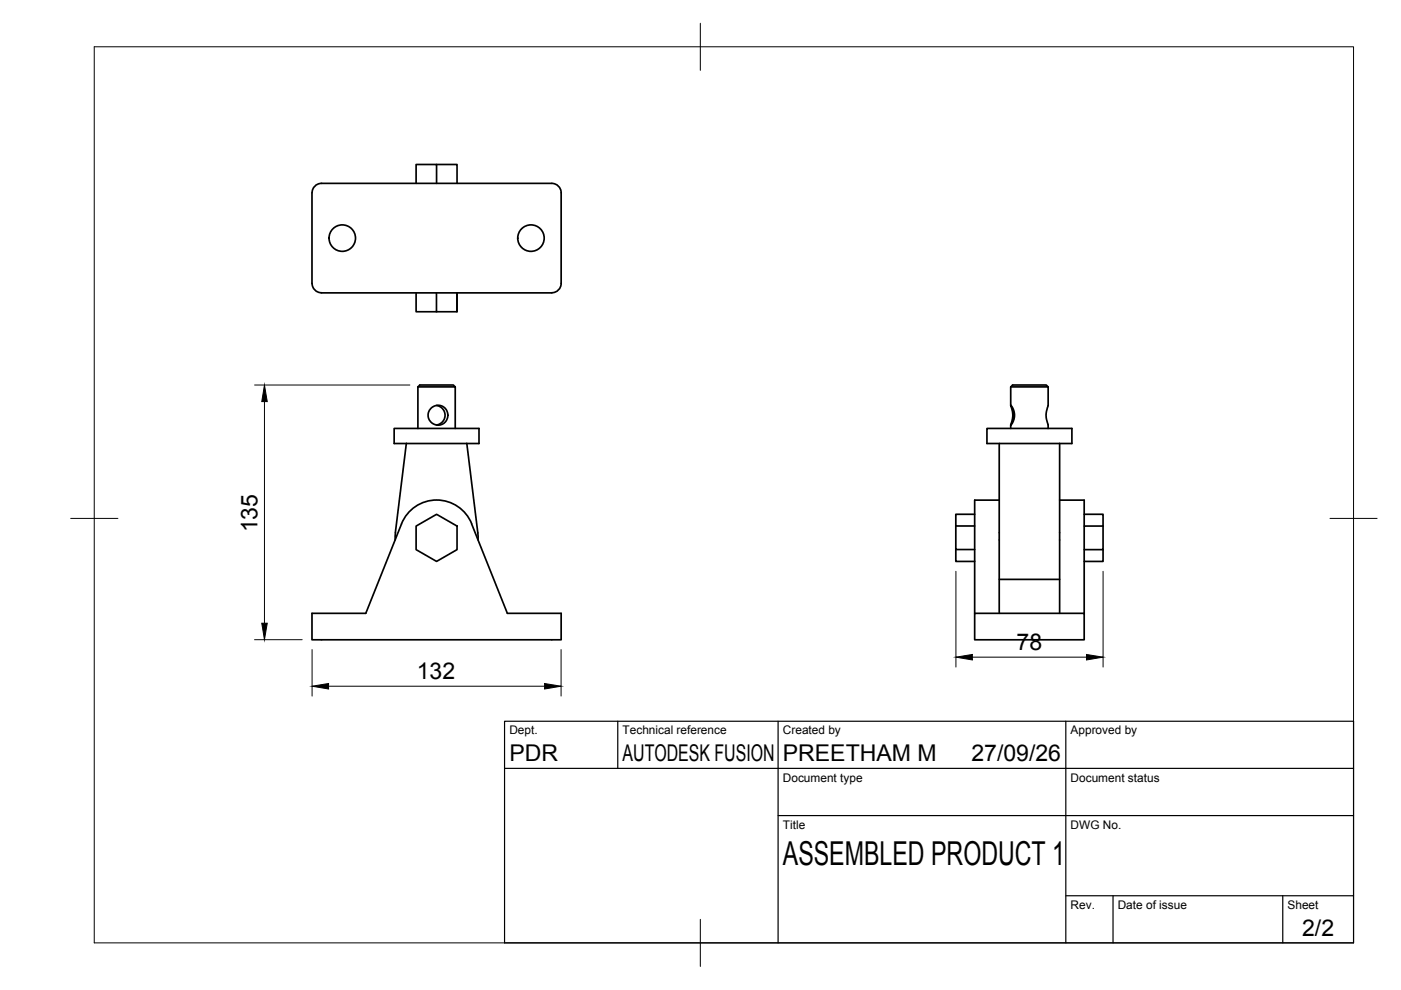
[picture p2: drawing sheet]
<svg xmlns="http://www.w3.org/2000/svg" width="297mm" height="210mm" viewBox="0 0 297 210" stroke-linecap="round" stroke-linejoin="round" font-family="sans-serif">
<!-- layer: Visible -->
<g fill="none" stroke="#000" stroke-width=".36">
<path d="M88.2 38.9v-4h4.4v4M92.6 34.9h4.3v4M66.1 60.1l.1-19.2a2 2 0 0 1 2-2h48.8a2 2 0 0 1 2 2v19.2M66.2 60.1a2 2 0 0 0 2 2M68.2 62.1h48.8M88.2 62.1v4h4.3v-4M92.5 66.1h4.4v-4v4M119 60.1a2 2 0 0 1-2 2M86.1 94h-2.5v-3.2h18v3.2h-2.6M86.1 94h12.9M86.1 94l-2.3 19M88.6 82l.4-.4h7.1l.4 .4z"/>
<path d="M88.6 82v8.8M92.6 86l.6 .2 .6 .4 .4 .7 .2 .6-.2 .9-.3 .5-.7 .6-.6 .2M96.5 82v8.8M99 94l2.3 19 .1 1.5M211.9 94h-2.6v-3.2h18v3.2h-2.6M214.3 82l.4-.4h7.1l.4 .4zM214.3 86l.5 .8 .3 1-.1 1.1-.7 1.2 .4-2.3zM214.3 82v4M214.3 90.1v.7M222.2 82v4l-.4 1.9v.9l.4 1.3v.7M83.8 113v1.5M85.1 111.1a8 8 0 0 1 7.5-5.1 8 8 0 0 1 7.4 5.1"/>
<path d="M85.1 111.1l-7.5 18.9h-11.5v5.7h52.9v-5.7h-11.4l-7.6-18.9M88.2 111.5l4.4-2.5 4.3 2.5v5l-4.3 2.5-4.4-2.5zM202.6 111.5v5h4.1M202.6 116.5v2.5h4.1M206.7 109h-4.1v2.5h4.1M211.9 106h-5.2v24M224.7 106h5.2v24M229.9 109h4v2.5h-4M233.9 111.5v5h-4M233.9 116.5v2.5h-4M206.7 130h23.2v5.7h-23.2zM211.9 130v-36h12.8v36"/>
<path d="M211.9 122.8h12.8"/>
<circle cx="72.6" cy="50.5" r="2.8"/>
<circle cx="112.6" cy="50.5" r="2.8"/>
<circle cx="92.9" cy="88" r="2.09"/>
</g>
<!-- layer: BORDER -->
<path d="M20 9.9h267v190h-267zM148.5 4.9v10M15 109.9h10M282 109.9h10M148.5 194.9v10" fill="none" stroke="#000" stroke-width=".21"/>
<!-- layer: TITLEBLOCK -->
<path d="M107 152.9h180v47h-180zM131 152.9v10M165 152.9v47M226 152.9v47M107 162.9h180M165 172.9h122M226 189.9h61M236 189.9v10M272 189.9v10" fill="none" stroke="#000" stroke-width=".25"/>
<!-- layer: FD_Dimensions -->
<path d="M54 81.6h32.9M56.1 85.1v47M54 135.6h10.1M66.2 137.7v9.9M119 137.7v9.9M202.7 121.1v20.3M206.2 139.3h24.2M233.9 121.1v20.3M69.7 145.5h45.8" fill="none" stroke="#000" stroke-width=".21"/>
<path d="M56.1 81.6l.6 3.5h-1.2zM55.5 132.1h1.2l-.6 3.5zM202.7 139.3l3.5-.5v1.1zM230.4 138.8l3.5 .5-3.5 .6zM66.2 145.5l3.5-.6v1.2zM115.5 144.9l3.5 .6-3.5 .6z" fill="#000" stroke="#000" stroke-width=".21"/>
<text font-size="7" x="166" y="183.4">ASSEMBLED PRODUCT 1</text>
<g font-size="4.9">
<text x="54.6" y="112.9" transform="rotate(-90 54.6 112.9)">135</text>
<text x="215.5" y="137.9">78</text>
<text x="88.3" y="144">132</text>
<text x="108" y="161.4">PDR</text>
<text x="132" y="161.4">AUTODESK FUSION</text>
<text x="166" y="161.4">PREETHAM M</text>
<text x="206" y="161.4">27/09/26</text>
<text x="276.1" y="198.6">2/2</text>
</g>
<g font-size="2.5">
<text x="108" y="155.7">Dept.</text>
<text x="132" y="155.7">Technical reference</text>
<text x="166" y="155.7">Created by</text>
<text x="227" y="155.7">Approved by</text>
<text x="166" y="165.7">Document type</text>
<text x="227" y="165.7">Document status</text>
<text x="166" y="175.7">Title</text>
<text x="227" y="175.7">DWG No.</text>
<text x="227" y="192.7">Rev.</text>
<text x="237" y="192.7">Date of issue</text>
<text x="273" y="192.7">Sheet</text>
</g>
</svg>
